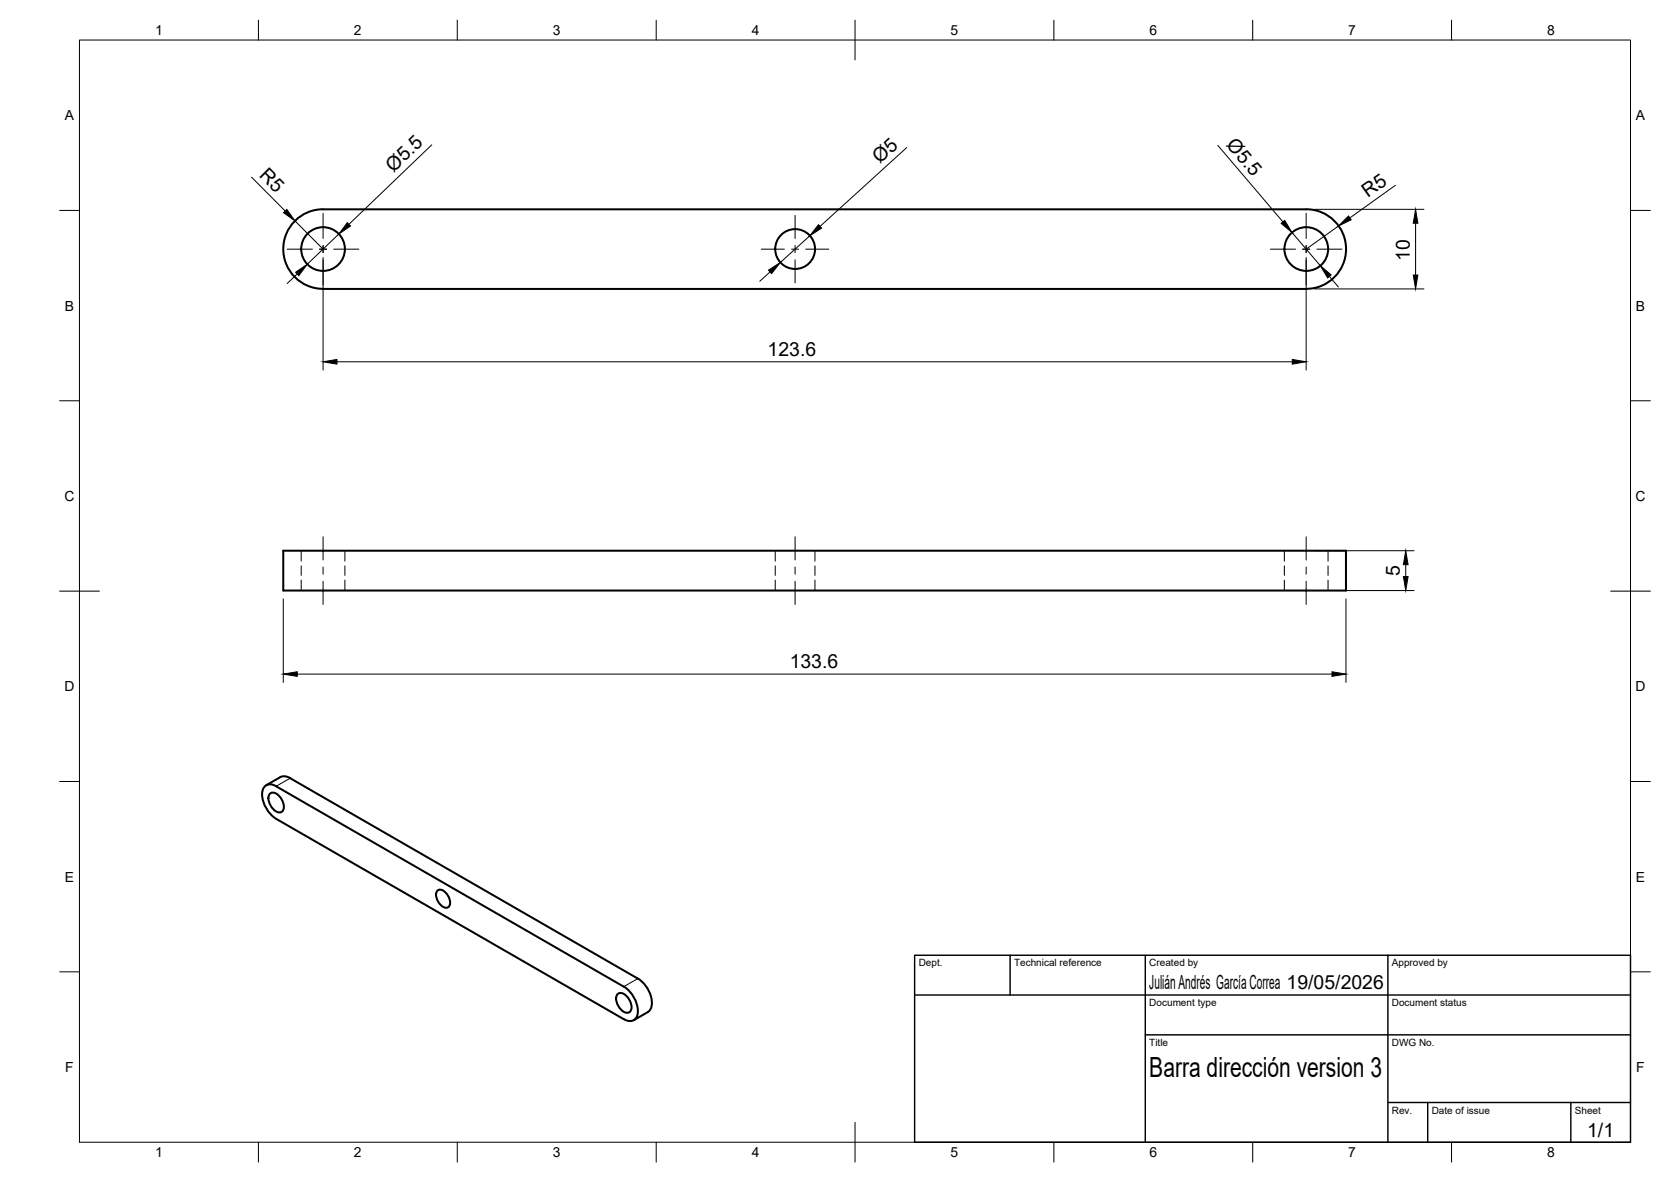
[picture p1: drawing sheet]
<svg xmlns="http://www.w3.org/2000/svg" width="420mm" height="297mm" viewBox="0 0 420 297" stroke-linecap="round" stroke-linejoin="round" font-family="sans-serif">
<!-- layer: Visible -->
<g fill="none" stroke="#000" stroke-width=".51">
<path d="M74.6 55.1a9.8 9.8 0 0 1 6.6-2.5h247.3a10 10 0 0 1 10 10 10 10 0 0 1-10 10h-247.3a10 10 0 0 1-9.3-6.5 10 10 0 0 1 2.7-11zM71.2 138.4h267.2v10h-267.2zM66.9 197.3l3.6-2a2.37 2.37 0 0 1 2.5 .3l87.4 50.3a7.4 7.4 0 0 1 3.4 7.2l-.5 .9-.4 .3-3.6 2.1M67.8 199.6a1.66 1.66 0 0 1 2.5 .5l.7 1a2.32 2.32 0 0 1-.2 2.9 2.51 2.51 0 0 1-2.9-1.8 2.91 2.91 0 0 1-.1-2.6zM69.4 197.6l87.4 50.4M69.4 197.6a2.16 2.16 0 0 0-2.5-.3 2.16 2.16 0 0 0-1 2.3 7.8 7.8 0 0 0 3.5 6.2M69.4 205.8l87.5 50.3a2.16 2.16 0 0 0 2.5 .3 2.16 2.16 0 0 0 1-2.3 7.8 7.8 0 0 0-3.5-6.2M109.9 223.9a1.57 1.57 0 0 1 2.4 .7 3 3 0 0 1 .6 3.2 1.57 1.57 0 0 1-2.4-.7 3 3 0 0 1-.6-3.2zM155.2 249.9a1.66 1.66 0 0 1 2.5 .6l.7 1a2.32 2.32 0 0 1-.2 2.9 2.51 2.51 0 0 1-2.9-1.8 2.91 2.91 0 0 1-.1-2.7z"/>
<circle cx="81.2" cy="62.6" r="5.5"/>
<circle cx="199.9" cy="62.6" r="5"/>
<circle cx="328.5" cy="62.6" r="5.5"/>
</g>
<!-- layer: Hidden -->
<g fill="none" stroke="#000" stroke-width=".25">
<path d="M75.7 138.4v2.6M86.7 138.4v2.6M194.9 138.4v2.6M204.9 138.4v2.6M322.9 138.4v2.6M333.9 138.4v2.6M75.7 142.2v2.4M75.7 145.8v2.6M86.7 142.2v2.4M86.7 145.8v2.6M194.9 142.2v2.4M194.9 145.8v2.6"/>
<path d="M204.9 142.2v2.4M204.9 145.8v2.6M322.9 142.2v2.4M322.9 145.8v2.6M333.9 142.2v2.4M333.9 145.8v2.6"/>
</g>
<!-- layer: Visible Narrow -->
<path d="M73 195.6l-3.6 2M160.4 245.9l-3.6 2.1" fill="none" stroke="#000" stroke-width=".25"/>
<!-- layer: BORDER -->
<g fill="none" stroke="#000" stroke-width=".25">
<path d="M20 10.1h390v276.9h-390zM65 5.1v5M115 5.1v5M165 5.1v5M215 5.1v10M265 5.1v5M315 5.1v5M365 5.1v5M15 52.9h5M410 52.9h5M15 100.7h5M410 100.7h5"/>
<path d="M15 148.6h10M405 148.6h10M15 196.4h5M410 196.4h5M15 244.2h5M410 244.2h5M65 287v5M115 287v5M165 287v5M215 282.1v9.9M265 287v5M315 287v5"/>
<path d="M365 287v5"/>
</g>
<!-- layer: TITLEBLOCK -->
<path d="M230 240.1h180v46.9h-180zM230 250h180M254 240.1v9.9M288 240.1v46.9M349 240.1v46.9M288 260.1h122M349 277.1h61M359 277.1v9.9M395 277.1v9.9" fill="none" stroke="#000" stroke-width=".36"/>
<!-- layer: Smart Centers -->
<g fill="none" stroke="#000" stroke-width=".25">
<path d="M81.2 53.6v6.3M199.9 54.1v5.8M328.4 53.6v6.3M72.2 62.6h6.3M80.3 62.6h1.8M81.2 61.7v1.8M81.2 65.3v6.3M83.9 62.6h6.3M191.4 62.6h5.8M199 62.6h1.8M199.9 61.7v1.8M199.9 65.3v5.8"/>
<path d="M202.6 62.6h5.8M319.4 62.6h6.4M327.5 62.6h1.8M328.4 61.7v1.8M328.4 65.3v6.3M331.1 62.6h6.3M81.2 134.9v5.8M199.9 134.9v5.8M328.4 134.9v5.8M81.2 142.5v1.8M81.2 146.1v5.8M199.9 142.5v1.8"/>
<path d="M199.9 146.1v5.8M328.4 142.5v1.8M328.4 146.1v5.8"/>
</g>
<!-- layer: FD_Dimensions -->
<g fill="none" stroke="#000" stroke-width=".25">
<path d="M108.6 36.4l-20.9 20M228 37.1l-21.8 19.8M306.2 36.5l16.4 19.3M63.3 44.5l8.4 8.5M74.2 55.5l7 7.1M85.2 58.8l-7.9 7.6M203.6 59.3l-7.4 6.7M324.9 58.4l7.1 8.4M330.5 52.6h27.5M336.5 56.8l-8.1 5.8M350.9 46.6l-11.5 8.2M355.9 56.1v13"/>
<path d="M74.7 68.8l-2.5 2.5M81.2 64.7v28.3M193.6 68.3l-2.6 2.4M328.4 64.7v28.3M330.5 72.6h27.5M334.3 69.5l2.2 2.6M84.7 90.9h240.2M330.5 138.4h25.1M71.2 150.5v21M330.5 148.4h25.1M338.4 150.5v21M353.5 141.9v3"/>
<path d="M74.7 169.4h260.2"/>
</g>
<g fill="#000" stroke="#000" stroke-width=".25">
<path d="M71.3 53.5l.8-.9 2.1 2.9zM87.3 56l.8 .8-2.9 2zM205.8 56.5l.8 .8-3 2zM322.1 56.1l.9-.7 1.9 3zM339.1 54.3l.6 .9-3.2 1.6zM355.9 52.6l.6 3.5h-1.2zM74.3 68.4l3-2-2.2 2.9zM193.2 67.9l3-1.9-2.2 2.8zM332 66.8l2.7 2.3-.9 .7zM355.3 69.1h1.2l-.6 3.5zM81.2 90.9l3.5-.6v1.2zM324.9 90.3l3.5 .6-3.5 .6z"/>
<path d="M352.9 144.9h1.2l-.6 3.5zM353.5 138.4l.6 3.5h-1.2zM71.2 169.4l3.5-.6v1.2zM334.9 168.8l3.5 .6-3.5 .6z"/>
</g>
<text font-size="7" x="289" y="270.6">Barra dirección version 3</text>
<g font-size="4.9">
<text x="221.2" y="41.1" transform="rotate(-42 221.2 41.1)">Ø5</text>
<text x="308.2" y="36.5" transform="rotate(50 308.2 36.5)">Ø5.5</text>
<text x="65" y="44.2" transform="rotate(45 65 44.2)">R5</text>
<text x="99" y="43.5" transform="rotate(-44 99 43.5)">Ø5.5</text>
<text x="344" y="49.7" transform="rotate(-36 344 49.7)">R5</text>
<text x="354.5" y="65.5" transform="rotate(-90 354.5 65.5)">10</text>
<text x="193" y="89.5">123.6</text>
<text x="352" y="144.8" transform="rotate(-90 352 144.8)">5</text>
<text x="198.6" y="167.9">133.6</text>
<text x="289" y="248.5">Julián Andrés García Correa 19/05/2026</text>
<text x="399.1" y="285.7">1/1</text>
</g>
<g font-size="3.5">
<text x="39" y="8.8">1</text>
<text x="89" y="8.8">2</text>
<text x="139" y="8.8">3</text>
<text x="189" y="8.8">4</text>
<text x="239" y="8.8">5</text>
<text x="289" y="8.8">6</text>
<text x="339" y="8.8">7</text>
<text x="389" y="8.8">8</text>
<text x="16.3" y="30.2">A</text>
<text x="411.3" y="30.2">A</text>
<text x="16.3" y="78">B</text>
<text x="411.3" y="78">B</text>
<text x="16.2" y="125.9">C</text>
<text x="411.2" y="125.9">C</text>
<text x="16.2" y="173.7">D</text>
<text x="411.2" y="173.7">D</text>
<text x="16.3" y="221.6">E</text>
<text x="411.3" y="221.6">E</text>
<text x="16.4" y="269.4">F</text>
<text x="411.4" y="269.4">F</text>
<text x="39" y="290.8">1</text>
<text x="89" y="290.8">2</text>
<text x="139" y="290.8">3</text>
<text x="189" y="290.8">4</text>
<text x="239" y="290.8">5</text>
<text x="289" y="290.8">6</text>
<text x="339" y="290.8">7</text>
<text x="389" y="290.8">8</text>
</g>
<g font-size="2.5">
<text x="231" y="242.9">Dept.</text>
<text x="255" y="242.9">Technical reference</text>
<text x="289" y="242.9">Created by</text>
<text x="350" y="242.9">Approved by</text>
<text x="289" y="252.8">Document type</text>
<text x="350" y="252.8">Document status</text>
<text x="289" y="262.9">Title</text>
<text x="350" y="262.9">DWG No.</text>
<text x="350" y="279.9">Rev.</text>
<text x="360" y="279.9">Date of issue</text>
<text x="396" y="279.9">Sheet</text>
</g>
</svg>
